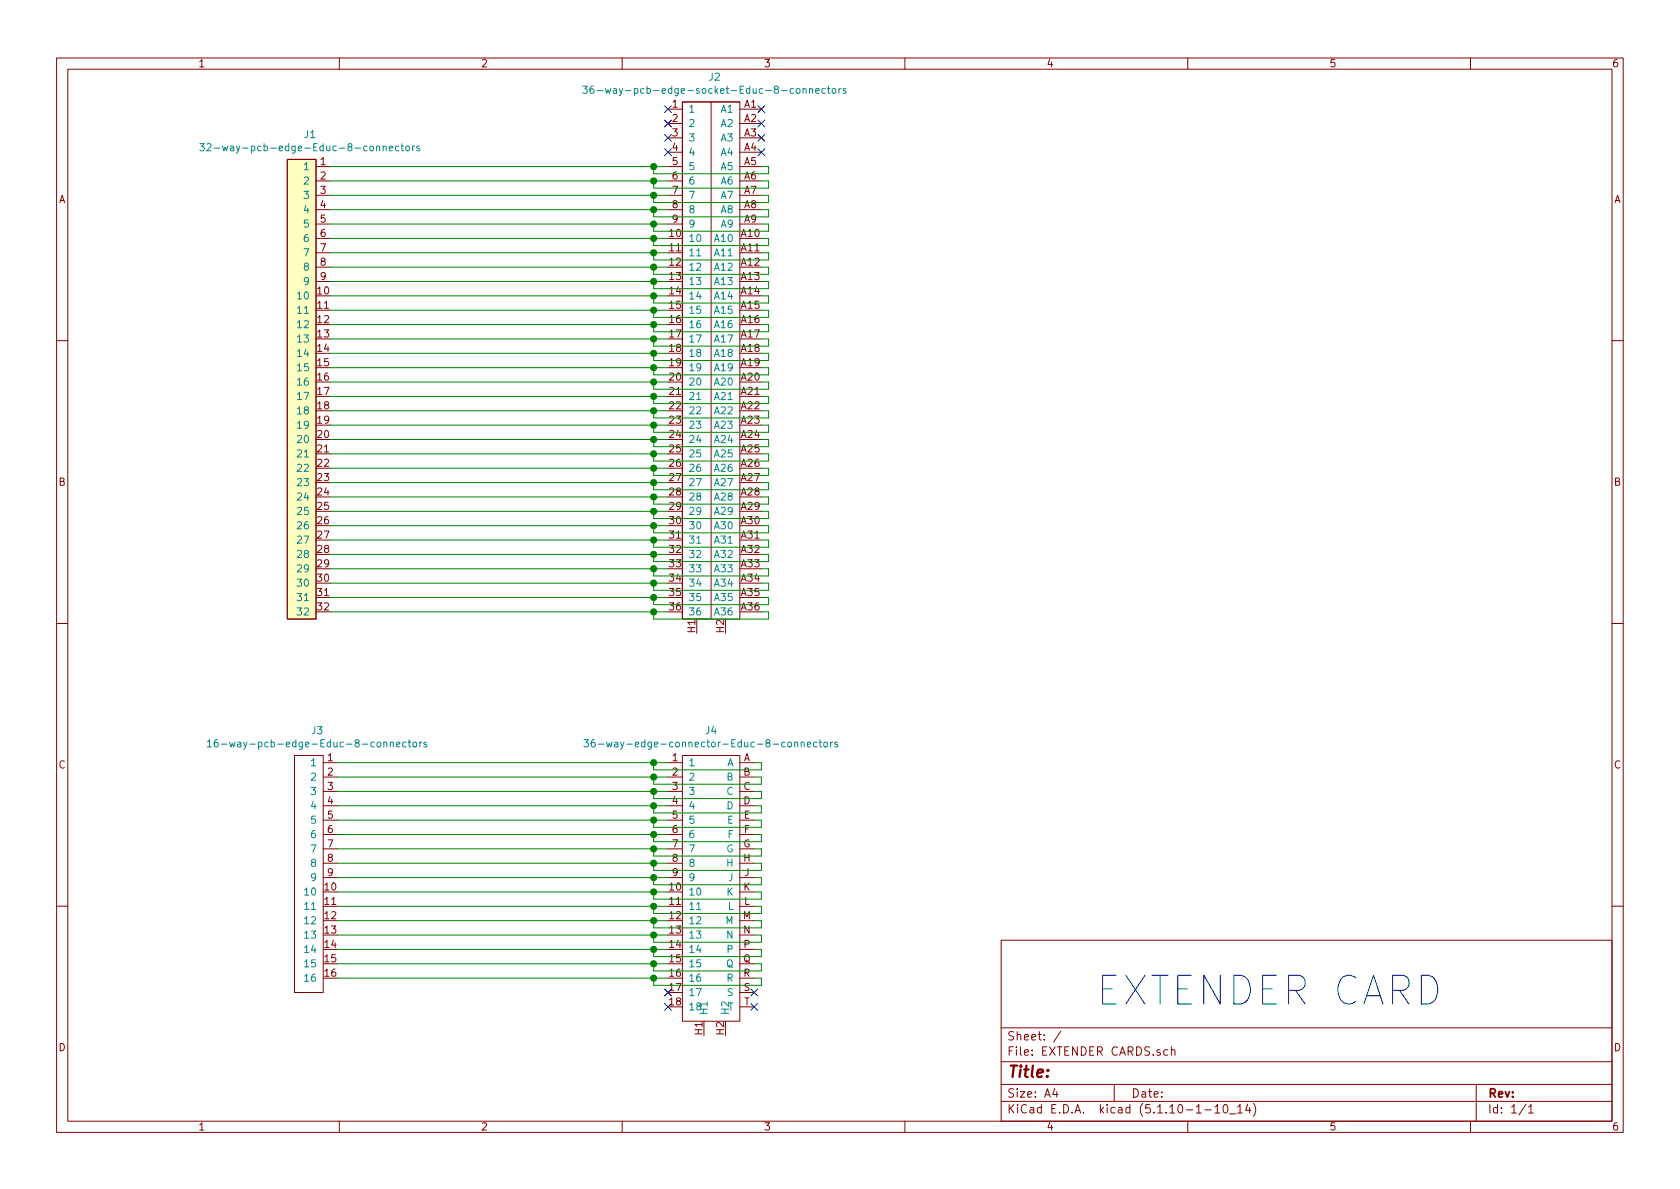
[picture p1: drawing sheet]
EESchema Schematic File Version 4
EELAYER 30 0
EELAYER END
$Descr A4 11693 8268
encoding utf-8
Sheet 1 1
Title ""
Date ""
Rev ""
Comp ""
Comment1 ""
Comment2 ""
Comment3 ""
Comment4 ""
$EndDescr
$Comp
L EDUC-8:36-way-pcb-edge-socket-Educ-8-connectors J2
U 1 1
P 4750 2500
F 0 "J2" H 4975 4475 50  0000 C CNN
F 1 "36-way-pcb-edge-socket-Educ-8-connectors" H 4975 4384 50  0000 C CNN
F 2 "EDUC-8:72_way_3.96mm_card_edge_socket" H 4850 4600 50  0001 C CNN
F 3 "" H 4850 3800 50  0001 C CNN
	1    4750 2500
	1    0    0    -1  
$EndComp
$Comp
L EDUC-8:32-way-pcb-edge-Educ-8-connectors J1
U 1 1
P 2200 2900
F 0 "J1" H 2242 4875 50  0000 C CNN
F 1 "32-way-pcb-edge-Educ-8-connectors" H 2242 4784 50  0000 C CNN
F 2 "Connector_PCBEdge:PCB_32pin" H 2300 4200 50  0001 C CNN
F 3 "" H 2300 4200 50  0001 C CNN
	1    2200 2900
	-1   0    0    -1  
$EndComp
$Comp
L EDUC-8:36-way-edge-connector-Educ-8-connectors J4
U 1 1
P 4950 6150
F 0 "J4" H 4950 7225 50  0000 C CNN
F 1 "36-way-edge-connector-Educ-8-connectors" H 4950 7134 50  0000 C CNN
F 2 "EDUC-8:36_way_3.96mm_card_edge_socket" H 4950 6150 50  0001 C CNN
F 3 "" H 4950 6150 50  0001 C CNN
	1    4950 6150
	1    0    0    -1  
$EndComp
Wire Wire Line
	4650 5300 4550 5300
Wire Wire Line
	2350 5400 4550 5400
Wire Wire Line
	4550 5550 4550 5500
Wire Wire Line
	4550 5500 2350 5500
Wire Wire Line
	4650 5500 4550 5500
Connection ~ 4550 5500
Wire Wire Line
	4650 5600 4550 5600
Wire Wire Line
	2350 5700 4550 5700
Wire Wire Line
	2350 5800 4550 5800
Wire Wire Line
	2350 5900 4550 5900
Wire Wire Line
	2350 6000 4550 6000
Wire Wire Line
	2350 6100 4550 6100
Wire Wire Line
	2350 6200 4550 6200
Wire Wire Line
	2350 6300 4550 6300
Wire Wire Line
	2350 6400 4550 6400
Wire Wire Line
	2350 6500 4550 6500
Wire Wire Line
	2350 6600 4550 6600
Wire Wire Line
	2350 6700 4550 6700
Wire Wire Line
	2350 6800 4550 6800
Wire Wire Line
	5250 5600 5300 5600
Wire Wire Line
	5300 5600 5300 5650
Wire Wire Line
	5300 5650 4550 5650
Wire Wire Line
	4550 5650 4550 5600
Connection ~ 4550 5600
Wire Wire Line
	4550 5600 2350 5600
Wire Wire Line
	5250 5700 5300 5700
Wire Wire Line
	5300 5700 5300 5750
Wire Wire Line
	5300 5750 4550 5750
Wire Wire Line
	4550 5750 4550 5700
Connection ~ 4550 5700
Wire Wire Line
	4550 5700 4650 5700
Wire Wire Line
	5250 5800 5300 5800
Wire Wire Line
	5300 5800 5300 5850
Wire Wire Line
	5300 5850 4550 5850
Wire Wire Line
	4550 5850 4550 5800
Connection ~ 4550 5800
Wire Wire Line
	4550 5800 4650 5800
Wire Wire Line
	5250 5900 5300 5900
Wire Wire Line
	5300 5900 5300 5950
Wire Wire Line
	5300 5950 4550 5950
Wire Wire Line
	4550 5950 4550 5900
Connection ~ 4550 5900
Wire Wire Line
	4550 5900 4650 5900
Wire Wire Line
	5250 6000 5300 6000
Wire Wire Line
	5300 6000 5300 6050
Wire Wire Line
	5300 6050 4550 6050
Wire Wire Line
	4550 6050 4550 6000
Connection ~ 4550 6000
Wire Wire Line
	4550 6000 4650 6000
Wire Wire Line
	5250 6100 5300 6100
Wire Wire Line
	5300 6100 5300 6150
Wire Wire Line
	5300 6150 4550 6150
Wire Wire Line
	4550 6150 4550 6100
Connection ~ 4550 6100
Wire Wire Line
	4550 6100 4650 6100
Wire Wire Line
	5250 6200 5300 6200
Wire Wire Line
	5300 6200 5300 6250
Wire Wire Line
	5300 6250 4550 6250
Wire Wire Line
	4550 6250 4550 6200
Connection ~ 4550 6200
Wire Wire Line
	4550 6200 4650 6200
Wire Wire Line
	5250 6300 5300 6300
Wire Wire Line
	5300 6300 5300 6350
Wire Wire Line
	5300 6350 4550 6350
Wire Wire Line
	4550 6350 4550 6300
Connection ~ 4550 6300
Wire Wire Line
	4550 6300 4650 6300
Wire Wire Line
	5250 6400 5300 6400
Wire Wire Line
	5300 6400 5300 6450
Wire Wire Line
	5300 6450 4550 6450
Wire Wire Line
	4550 6450 4550 6400
Connection ~ 4550 6400
Wire Wire Line
	4550 6400 4650 6400
Wire Wire Line
	5250 6500 5300 6500
Wire Wire Line
	5300 6500 5300 6550
Wire Wire Line
	5300 6550 4550 6550
Wire Wire Line
	4550 6550 4550 6500
Connection ~ 4550 6500
Wire Wire Line
	4550 6500 4650 6500
Wire Wire Line
	5250 6600 5300 6600
Wire Wire Line
	5300 6600 5300 6650
Wire Wire Line
	5300 6650 4550 6650
Wire Wire Line
	4550 6650 4550 6600
Connection ~ 4550 6600
Wire Wire Line
	4550 6600 4650 6600
Wire Wire Line
	5250 6700 5300 6700
Wire Wire Line
	5300 6700 5300 6750
Wire Wire Line
	5300 6750 4550 6750
Wire Wire Line
	4550 6750 4550 6700
Connection ~ 4550 6700
Wire Wire Line
	4550 6700 4650 6700
Wire Wire Line
	5250 6800 5300 6800
Wire Wire Line
	5300 6800 5300 6850
Wire Wire Line
	5300 6850 4550 6850
Wire Wire Line
	4550 6850 4550 6800
Connection ~ 4550 6800
Wire Wire Line
	4550 6800 4650 6800
Wire Wire Line
	5250 5300 5300 5300
Wire Wire Line
	5300 5300 5300 5350
Wire Wire Line
	5300 5350 4550 5350
Wire Wire Line
	4550 5350 4550 5300
Connection ~ 4550 5300
Wire Wire Line
	4550 5300 2350 5300
Wire Wire Line
	5250 5400 5300 5400
Wire Wire Line
	5300 5400 5300 5450
Wire Wire Line
	5300 5450 4550 5450
Wire Wire Line
	4550 5450 4550 5400
Connection ~ 4550 5400
Wire Wire Line
	4550 5400 4650 5400
Wire Wire Line
	5250 5500 5300 5500
Wire Wire Line
	5300 5500 5300 5550
Wire Wire Line
	4550 5550 5300 5550
Wire Wire Line
	4650 1150 4550 1150
Wire Wire Line
	2300 1250 4550 1250
Wire Wire Line
	2300 1350 4550 1350
Wire Wire Line
	2300 1450 4550 1450
Wire Wire Line
	4650 1550 4550 1550
Wire Wire Line
	2300 1650 4550 1650
Wire Wire Line
	4650 1750 4550 1750
Wire Wire Line
	2300 1850 4550 1850
Wire Wire Line
	4650 1950 4550 1950
Wire Wire Line
	2300 2050 4550 2050
Wire Wire Line
	2300 2150 4550 2150
Wire Wire Line
	2300 2250 4550 2250
Wire Wire Line
	2300 2350 4550 2350
Wire Wire Line
	2300 2450 4550 2450
Wire Wire Line
	2300 2550 4550 2550
Wire Wire Line
	2300 2650 4550 2650
Wire Wire Line
	2300 2750 4550 2750
Wire Wire Line
	2300 2850 4550 2850
Wire Wire Line
	2300 2950 4550 2950
Wire Wire Line
	2300 3050 4550 3050
Wire Wire Line
	2300 3150 4550 3150
Wire Wire Line
	2300 3250 4550 3250
Wire Wire Line
	2300 3350 4550 3350
Wire Wire Line
	2300 3450 4550 3450
Wire Wire Line
	2300 3550 4550 3550
Wire Wire Line
	2300 3650 4550 3650
Wire Wire Line
	2300 3750 4550 3750
Wire Wire Line
	2300 3850 4550 3850
Wire Wire Line
	2300 3950 4550 3950
Wire Wire Line
	2300 4050 4550 4050
Wire Wire Line
	2300 4150 4550 4150
Wire Wire Line
	2300 4250 4550 4250
Wire Wire Line
	5300 1150 5350 1150
Wire Wire Line
	5350 1150 5350 1200
Wire Wire Line
	5350 1200 4550 1200
Wire Wire Line
	4550 1200 4550 1150
Connection ~ 4550 1150
Wire Wire Line
	4550 1150 2300 1150
Wire Wire Line
	5300 1250 5350 1250
Wire Wire Line
	5350 1250 5350 1300
Wire Wire Line
	5350 1300 4550 1300
Wire Wire Line
	4550 1300 4550 1250
Connection ~ 4550 1250
Wire Wire Line
	4550 1250 4650 1250
Wire Wire Line
	5300 1350 5350 1350
Wire Wire Line
	5350 1350 5350 1400
Wire Wire Line
	5350 1400 4550 1400
Wire Wire Line
	4550 1400 4550 1350
Connection ~ 4550 1350
Wire Wire Line
	4550 1350 4650 1350
Wire Wire Line
	5300 1450 5350 1450
Wire Wire Line
	5350 1450 5350 1500
Wire Wire Line
	5350 1500 4550 1500
Wire Wire Line
	4550 1500 4550 1450
Connection ~ 4550 1450
Wire Wire Line
	4550 1450 4650 1450
Wire Wire Line
	5300 1550 5350 1550
Wire Wire Line
	5350 1550 5350 1600
Wire Wire Line
	5350 1600 4550 1600
Wire Wire Line
	4550 1600 4550 1550
Connection ~ 4550 1550
Wire Wire Line
	4550 1550 2300 1550
Wire Wire Line
	5300 1650 5350 1650
Wire Wire Line
	5350 1650 5350 1700
Wire Wire Line
	5350 1700 4550 1700
Wire Wire Line
	4550 1700 4550 1650
Connection ~ 4550 1650
Wire Wire Line
	4550 1650 4650 1650
Wire Wire Line
	5300 1750 5350 1750
Wire Wire Line
	5350 1750 5350 1800
Wire Wire Line
	5350 1800 4550 1800
Wire Wire Line
	4550 1800 4550 1750
Connection ~ 4550 1750
Wire Wire Line
	4550 1750 2300 1750
Wire Wire Line
	5300 1850 5350 1850
Wire Wire Line
	5350 1850 5350 1900
Wire Wire Line
	5350 1900 4550 1900
Wire Wire Line
	4550 1900 4550 1850
Connection ~ 4550 1850
Wire Wire Line
	4550 1850 4650 1850
Wire Wire Line
	5300 1950 5350 1950
Wire Wire Line
	5350 1950 5350 2000
Wire Wire Line
	5350 2000 4550 2000
Wire Wire Line
	4550 2000 4550 1950
Connection ~ 4550 1950
Wire Wire Line
	4550 1950 2300 1950
Wire Wire Line
	5300 2050 5350 2050
Wire Wire Line
	5350 2050 5350 2100
Wire Wire Line
	5350 2100 4550 2100
Wire Wire Line
	4550 2100 4550 2050
Connection ~ 4550 2050
Wire Wire Line
	4550 2050 4650 2050
Wire Wire Line
	5300 2150 5350 2150
Wire Wire Line
	5350 2150 5350 2200
Wire Wire Line
	5350 2200 4550 2200
Wire Wire Line
	4550 2200 4550 2150
Connection ~ 4550 2150
Wire Wire Line
	4550 2150 4650 2150
Wire Wire Line
	5300 2250 5350 2250
Wire Wire Line
	5350 2250 5350 2300
Wire Wire Line
	5350 2300 4550 2300
Wire Wire Line
	4550 2300 4550 2250
Connection ~ 4550 2250
Wire Wire Line
	4550 2250 4650 2250
Wire Wire Line
	5300 2350 5350 2350
Wire Wire Line
	5350 2350 5350 2400
Wire Wire Line
	5350 2400 4550 2400
Wire Wire Line
	4550 2400 4550 2350
Connection ~ 4550 2350
Wire Wire Line
	4550 2350 4650 2350
Wire Wire Line
	5300 2450 5350 2450
Wire Wire Line
	5350 2450 5350 2500
Wire Wire Line
	5350 2500 4550 2500
Wire Wire Line
	4550 2500 4550 2450
Connection ~ 4550 2450
Wire Wire Line
	4550 2450 4650 2450
Wire Wire Line
	5300 2550 5350 2550
Wire Wire Line
	5350 2550 5350 2600
Wire Wire Line
	5350 2600 4550 2600
Wire Wire Line
	4550 2600 4550 2550
Connection ~ 4550 2550
Wire Wire Line
	4550 2550 4650 2550
Wire Wire Line
	5300 2650 5350 2650
Wire Wire Line
	5350 2650 5350 2700
Wire Wire Line
	5350 2700 4550 2700
Wire Wire Line
	4550 2700 4550 2650
Connection ~ 4550 2650
Wire Wire Line
	4550 2650 4650 2650
Wire Wire Line
	5300 2750 5350 2750
Wire Wire Line
	5350 2750 5350 2800
Wire Wire Line
	5350 2800 4550 2800
Wire Wire Line
	4550 2800 4550 2750
Connection ~ 4550 2750
Wire Wire Line
	4550 2750 4650 2750
Wire Wire Line
	5300 2850 5350 2850
Wire Wire Line
	5350 2850 5350 2900
Wire Wire Line
	5350 2900 4550 2900
Wire Wire Line
	4550 2900 4550 2850
Connection ~ 4550 2850
Wire Wire Line
	4550 2850 4650 2850
Wire Wire Line
	5300 2950 5350 2950
Wire Wire Line
	5350 2950 5350 3000
Wire Wire Line
	5350 3000 4550 3000
Wire Wire Line
	4550 3000 4550 2950
Connection ~ 4550 2950
Wire Wire Line
	4550 2950 4650 2950
Wire Wire Line
	5300 3050 5350 3050
Wire Wire Line
	5350 3050 5350 3100
Wire Wire Line
	5350 3100 4550 3100
Wire Wire Line
	4550 3100 4550 3050
Connection ~ 4550 3050
Wire Wire Line
	4550 3050 4650 3050
Wire Wire Line
	5300 3150 5350 3150
Wire Wire Line
	5350 3150 5350 3200
Wire Wire Line
	5350 3200 4550 3200
Wire Wire Line
	4550 3200 4550 3150
Connection ~ 4550 3150
Wire Wire Line
	4550 3150 4650 3150
Wire Wire Line
	5300 3250 5350 3250
Wire Wire Line
	5350 3250 5350 3300
Wire Wire Line
	5350 3300 4550 3300
Wire Wire Line
	4550 3300 4550 3250
Connection ~ 4550 3250
Wire Wire Line
	4550 3250 4650 3250
Wire Wire Line
	5300 3350 5350 3350
Wire Wire Line
	5350 3350 5350 3400
Wire Wire Line
	5350 3400 4550 3400
Wire Wire Line
	4550 3400 4550 3350
Connection ~ 4550 3350
Wire Wire Line
	4550 3350 4650 3350
Wire Wire Line
	5300 3450 5350 3450
Wire Wire Line
	5350 3450 5350 3500
Wire Wire Line
	5350 3500 4550 3500
Wire Wire Line
	4550 3500 4550 3450
Connection ~ 4550 3450
Wire Wire Line
	4550 3450 4650 3450
Wire Wire Line
	5300 3550 5350 3550
Wire Wire Line
	5350 3550 5350 3600
Wire Wire Line
	5350 3600 4550 3600
Wire Wire Line
	4550 3600 4550 3550
Connection ~ 4550 3550
Wire Wire Line
	4550 3550 4650 3550
Wire Wire Line
	5300 3650 5350 3650
Wire Wire Line
	5350 3650 5350 3700
Wire Wire Line
	5350 3700 4550 3700
Wire Wire Line
	4550 3700 4550 3650
Connection ~ 4550 3650
Wire Wire Line
	4550 3650 4650 3650
Wire Wire Line
	5300 3750 5350 3750
Wire Wire Line
	5350 3750 5350 3800
Wire Wire Line
	5350 3800 4550 3800
Wire Wire Line
	4550 3800 4550 3750
Connection ~ 4550 3750
Wire Wire Line
	4550 3750 4650 3750
Wire Wire Line
	5300 3850 5350 3850
Wire Wire Line
	5350 3850 5350 3900
Wire Wire Line
	5350 3900 4550 3900
Wire Wire Line
	4550 3900 4550 3850
Connection ~ 4550 3850
Wire Wire Line
	4550 3850 4650 3850
Wire Wire Line
	5300 3950 5350 3950
Wire Wire Line
	5350 3950 5350 4000
Wire Wire Line
	5350 4000 4550 4000
Wire Wire Line
	4550 4000 4550 3950
Connection ~ 4550 3950
Wire Wire Line
	4550 3950 4650 3950
Wire Wire Line
	5300 4050 5350 4050
Wire Wire Line
	5350 4050 5350 4100
Wire Wire Line
	5350 4100 4550 4100
Wire Wire Line
	4550 4100 4550 4050
Connection ~ 4550 4050
Wire Wire Line
	4550 4050 4650 4050
Wire Wire Line
	5300 4150 5350 4150
Wire Wire Line
	5350 4150 5350 4200
Wire Wire Line
	5350 4200 4550 4200
Wire Wire Line
	4550 4200 4550 4150
Connection ~ 4550 4150
Wire Wire Line
	4550 4150 4650 4150
Wire Wire Line
	5300 4250 5350 4250
Wire Wire Line
	5350 4250 5350 4300
Wire Wire Line
	5350 4300 4550 4300
Wire Wire Line
	4550 4300 4550 4250
Connection ~ 4550 4250
Wire Wire Line
	4550 4250 4650 4250
NoConn ~ 4650 1050
NoConn ~ 4650 950 
NoConn ~ 4650 850 
NoConn ~ 4650 750 
NoConn ~ 5300 750 
NoConn ~ 5300 850 
NoConn ~ 5300 950 
NoConn ~ 5300 1050
$Comp
L EDUC-8:16-way-pcb-edge-Educ-8-connectors J3
U 1 1
P 2250 6150
F 0 "J3" H 2292 7225 50  0000 C CNN
F 1 "16-way-pcb-edge-Educ-8-connectors" H 2292 7134 50  0000 C CNN
F 2 "Connector_PCBEdge:PCB_16pin" H 2350 6550 50  0001 C CNN
F 3 "" H 2350 6550 50  0001 C CNN
	1    2250 6150
	-1   0    0    -1  
$EndComp
Text Notes 10050 7000 2    200  ~ 0
EXTENDER CARD
NoConn ~ 4650 6900
NoConn ~ 4650 7000
NoConn ~ 5250 6900
NoConn ~ 5250 7000
$EndSCHEMATC
